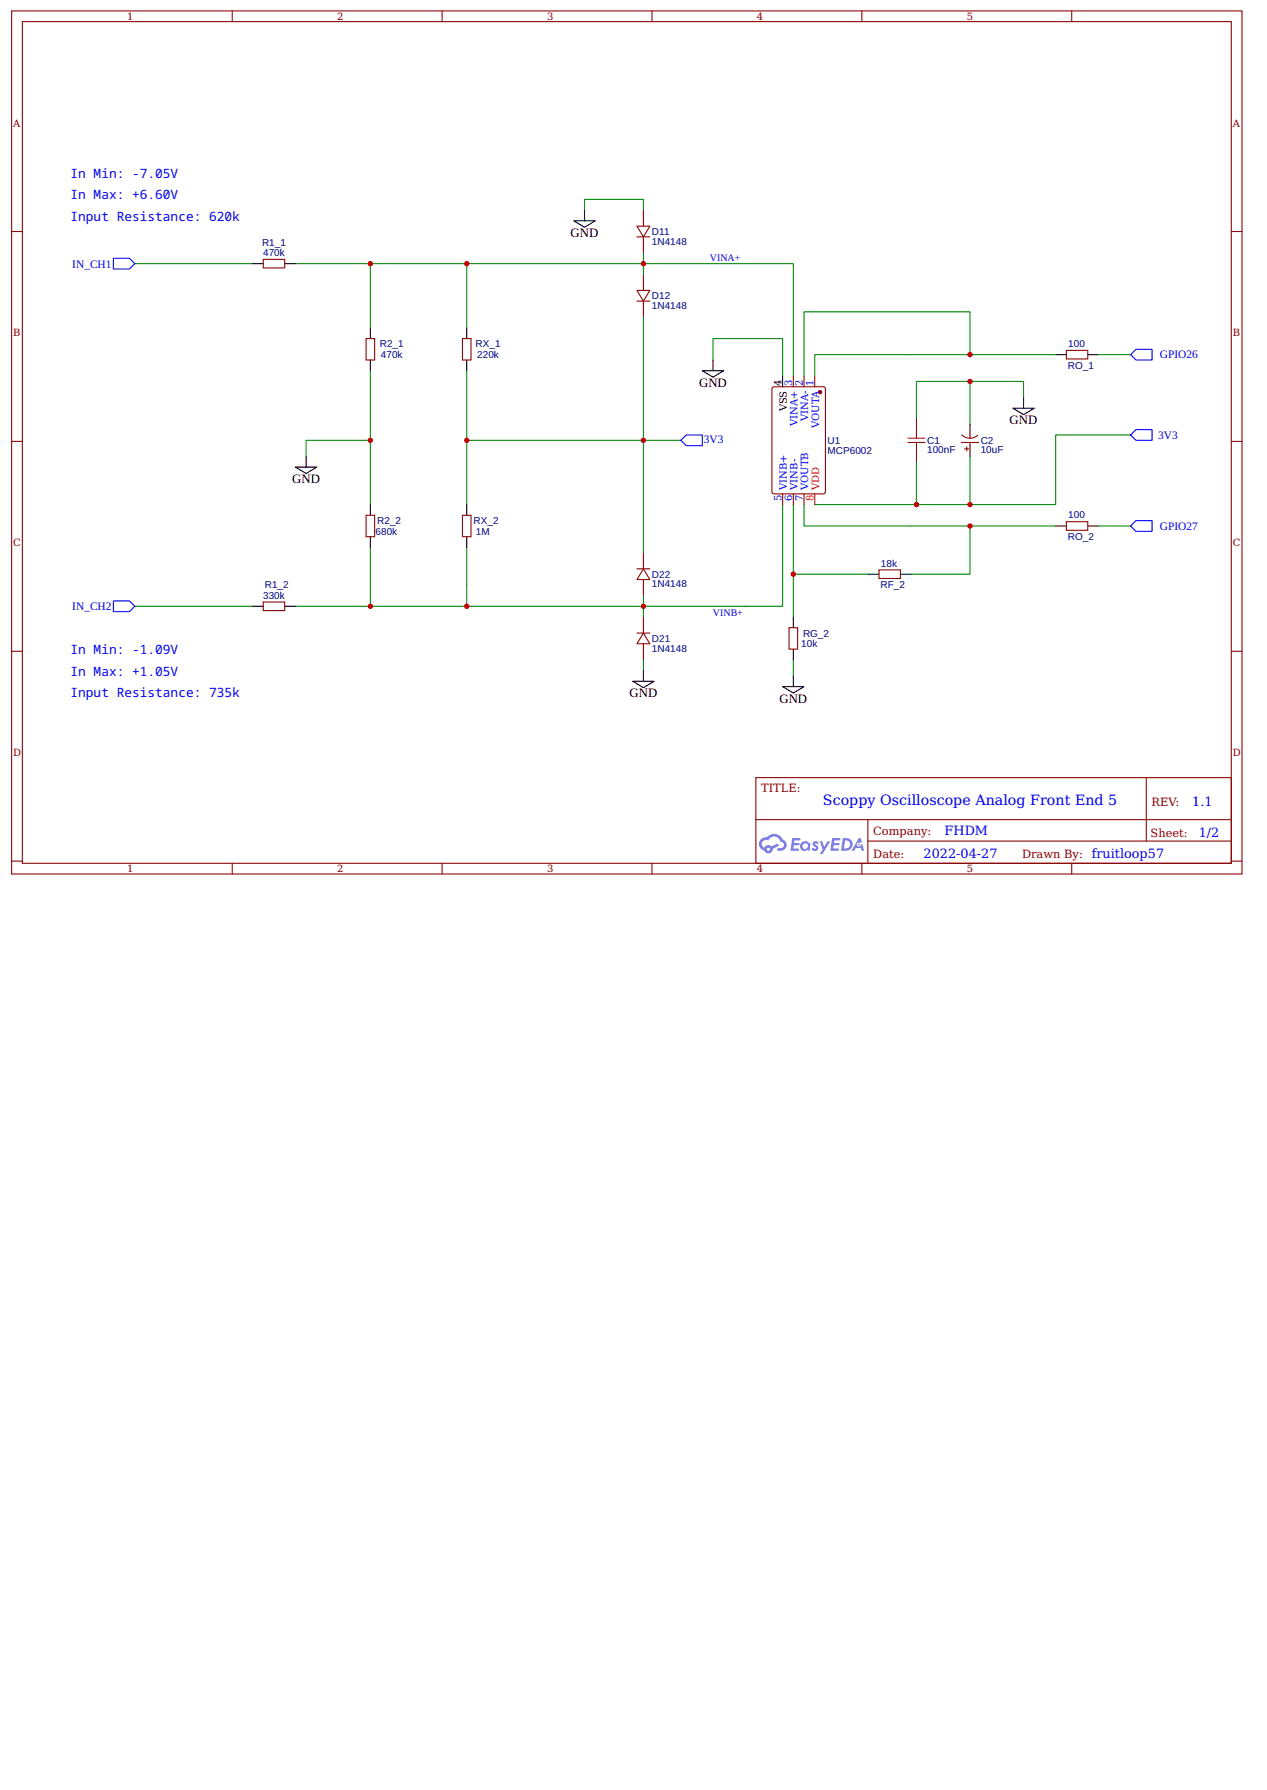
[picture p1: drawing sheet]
<svg xmlns="http://www.w3.org/2000/svg" width="210mm" height="297mm" viewBox="0 0 210 297" stroke-linecap="round" stroke-linejoin="round" font-family="sans-serif">
<g fill="none" stroke="#080" stroke-width=".18">
<path d="M97 34.9v-1.8h9.8v1.8M22.4 43.8h19.5M49 43.8h82.6v18.6M61.5 43.8v10.6M77.5 43.8v10.6M106.8 42v3.5M106.8 52.6v39.1M118.3 59.7v-3.5h11.6v6.2M151.2 58.9h-16v3.5M161 58.9v-7.2h-27.6v10.7M61.5 73.1h-10.7v2.6M61.5 61.5v22.2"/>
<path d="M77.5 61.5v22.2M77.5 73.1h35.5M152.1 76.6v7.1M161 63.3v7.1M161 75.7v8M169.9 66v-2.7h-17.8v6.2M187.6 72.2h-12.4v11.5h-40M61.5 90.8v9.8M77.5 90.8v9.8M106.8 98.8v3.6M129.9 83.7v16.9h-80.9M131.6 83.7v11.6h12.5"/>
<path d="M131.6 95.3v7.1M133.4 83.7v3.6h17.8M161 87.3v8h-9.8M22.4 100.6h19.5M106.8 109.5v1.8M131.6 109.5v2.7"/>
</g>
<g fill="none" stroke="#000" stroke-width=".18">
<path d="M95.2 36.6h3.6l-1.8 1.1zM97 34.9v1.7M41.9 43.8h1.8M47.2 43.8h1.8M61.5 54.4v1.8M61.5 59.7v1.8M77.5 54.4v1.8M77.5 59.7v1.8M118.3 59.7v1.8M49 77.5h3.6l-1.8 1.1zM50.8 75.7v1.8M116.5 61.5h3.6l-1.8 1.1z"/>
<path d="M129.9 62.4v1.8M161 70.4v1.8M161 74v1.7M168.1 67.7h3.5l-1.7 1.1zM169.9 66v1.7M61.5 83.7v1.8M61.5 89.1v1.7M77.5 83.7v1.8M77.5 89.1v1.7M144.1 95.3h1.8M149.4 95.3h1.8M41.9 100.6h1.8"/>
<path d="M47.2 100.6h1.8M105 113.1h3.5l-1.7 1zM106.8 111.3v1.8M129.9 113.9h3.5l-1.8 1.1zM131.6 102.4v1.8M131.6 107.7v1.8M131.6 112.2v1.7"/>
</g>
<g fill="none" stroke="#800" stroke-width=".18">
<path d="M1.9 1.8h204.2v143.2h-204.2zM3.7 3.6h200.6v139.7h-200.6zM38.5 1.8v1.8M73.4 1.8v1.8M108.2 1.8v1.8M143 1.8v1.8M177.9 1.8v1.8M1.9 38.4h1.8M105.7 37.5h2.1l-1 1.8zM105.7 39.3h2.1M106.8 34.9v2.6M106.8 39.3v2.7"/>
<path d="M204.3 38.4h1.8M43.7 43h3.5v1.5h-3.5zM60.7 56.2h1.5v3.5h-1.5zM76.7 56.2h1.5v3.5h-1.5zM105.7 48.2h2.1l-1 1.8zM105.7 50h2.1M106.8 45.5v2.7M106.8 50v2.6M1.9 73.2h1.8M128.1 64.4l.4-.2h8.1l.3 .2 .1 17.2-.2 .3-8.3 .1-.4-.2zM131.6 62.4v1.8M133.4 62.4v1.8"/>
<path d="M135.2 62.4v1.8M152.1 69.5v1.8M152.1 74.8v1.8M159.5 73.4h2.9M159.6 72.1a1.91 1.91 0 0 0 2.6 .1M160.1 74.5h.7M160.4 74.1v.7M161 72.2v.5M161 73.4v.6M204.3 73.2h1.8M43.7 99.9h3.5v1.4h-3.5zM60.7 85.5h1.5v3.6h-1.5z"/>
<path d="M76.7 85.5h1.5v3.6h-1.5zM105.7 94.4h2.1M106.8 94.4l1 1.8h-2.1zM106.8 91.7v2.7M106.8 96.2v2.6M129.9 82v1.7M131.6 82v1.7M133.4 82v1.7M145.9 94.6h3.5v1.4h-3.5zM1.9 108.1h1.8M105.7 105.1h2.1M106.8 105.1l1 1.7h-2.1z"/>
<path d="M106.8 102.4v2.7M106.8 106.8v2.7M130.9 104.2h1.5v3.5h-1.5zM204.3 108.1h1.8M125.4 129h78.9v14.3h-78.9zM125.4 136h78.9M144 139.6h60.3M144 136v7.1M190.2 129.1v10.5M1.9 142.9h1.8M38.5 143.3v1.7M73.4 143.3v1.7"/>
<path d="M108.2 143.3v1.7M143 143.3v1.7M177.9 143.3v1.7M204.3 142.9h1.8"/>
</g>
<g fill="#000">
<path d="M117.4 43.6v.3zM117.3 43.8h.3z"/>
<path d="M123.7 100.4v.4zM123.5 100.6h.3z"/>
</g>
<path d="M150.7 73.4h2.8M150.7 72.7h2.8M152.1 71.3v1.4M152.1 73.4v1.4" fill="none" stroke="#a00000" stroke-width=".18"/>
<path d="M18.8 42.9h2.7l.9 .9-.9 .8h-2.7zM187.6 58.9l.9-.9h2.7v1.7h-2.7zM113 73.1l.9-.9h2.6v1.8h-2.6zM188.5 71.3h2.7v1.8h-2.7l-.9-.9zM18.8 99.7h2.7l.9 .9-.9 .9h-2.7zM188.5 86.4h2.7v1.8h-2.7l-.9-.9z" fill="none" stroke="#00f" stroke-width=".18"/>
<circle cx="136.1" cy="65.1" r=".27" fill="#800" stroke="#800" stroke-width=".18"/>
<path d="M135.2 82v1.7" fill="none" stroke="#f00" stroke-width=".18"/>
<g fill="#58f">
<path d="M135 139.7l.4-.1 .2 .1 .3 .1-.2 .3a.22 .22 0 0 0-.2-.2 .22 .22 0 0 0-.3 .2 .73 .73 0 0 1 .5 1l-.6 .1-.5-.3 .3-.3 .4 .3 .1-.2a.89 .89 0 0 1-.5-.8z"/>
<path d="M136.1 139.6h.4l.3 .9 .5-.9h.5l-1.3 2.1h-.4l.4-.7z"/>
<path d="M131.5 139.1h1.3v.3l-.1 .1h-.9v.4h.7l.2 .2-.2 .2h-.8l-.1 .5h.8l.1 .1v.2l-1.3 .1z"/>
<path d="M138.1 139.1h1.3l.1 .2-.2 .2h-.8l-.1 .4h.8l.1 .2-.2 .2h-.8v.5h.7l.2 .1v.2l-1.4 .1z"/>
<path d="M142.5 139.1h.4l.1 .6-.3 .2a.35 .35 0 0 0-.5 .1 .35 .35 0 0 0 .2 .5 .35 .35 0 0 0 .5-.3l.2-.1 .3 1.1h-.4l-.1-.5h-.9l-.2 .5h-.5z"/>
<path d="M139.9 139.1l-.3 2.1h.7a1.06 1.06 0 0 0 1.2-1.1 1.06 1.06 0 0 0-1.3-1zM140.2 139.5a.72 .72 0 0 1 .9 .8 .72 .72 0 0 1-1.1 .5z"/>
<path d="M133 139.9a.78 .78 0 0 0-.1 1.1 .78 .78 0 0 0 1.1 0l.3 .2 .2-1.2-.3-.1a.76 .76 0 0 0-1.2 0zM133.1 140.4a.5 .5 0 0 1 1 0 .5 .5 0 0 1-1 0z"/>
<path d="M126.3 139.3a1.1 1.1 0 0 0 .5 1.8 .72 .72 0 0 0 .9 .5 .72 .72 0 0 0 .5-.7l1-.5-.2-.4-.9 .5a.74 .74 0 0 0-1.3 .2 .7 .7 0 0 1-.3-1 .7 .7 0 0 1 1-.2 1.07 1.07 0 0 1 1.1-.7 1.07 1.07 0 0 1 .9 .9 .57 .57 0 0 1 .6 .7 .57 .57 0 0 1-.8 .3l-.2 .1v.3a1 1 0 0 0 1.3-.5 1 1 0 0 0-.6-1.3 1.57 1.57 0 0 0-2.6-.4l-.4 .1zM127.2 140.9a.3 .3 0 0 1 .6 0 .3 .3 0 0 1-.6 0z"/>
<circle cx="142.5" cy="140.1" r=".13"/>
</g>
<path d="M175.2 58.9h1.8M180.5 58.9h1.8M175.2 87.3h1.8M180.5 87.3h1.8" fill="none" stroke="#000" stroke-width=".18"/>
<path d="M177 58.1h3.5v1.5h-3.5zM177 86.6h3.5v1.4h-3.5z" fill="none" stroke="#800" stroke-width=".18"/>
<path d="M151.2 58.9h24M182.3 58.9h5.3M151.2 87.3h24M182.3 87.3h5.3" fill="none" stroke="#080" stroke-width=".18"/>
<g fill="#c00">
<circle cx="131.6" cy="95.3" r=".44"/>
<circle cx="161" cy="87.3" r=".44"/>
<circle cx="61.5" cy="73.1" r=".44"/>
<circle cx="61.5" cy="100.6" r=".44"/>
<circle cx="77.5" cy="73.1" r=".44"/>
<circle cx="106.8" cy="73.1" r=".44"/>
<circle cx="77.5" cy="43.7" r=".44"/>
<circle cx="161" cy="58.9" r=".44"/>
<circle cx="161" cy="83.7" r=".44"/>
<circle cx="152.1" cy="83.7" r=".44"/>
<circle cx="161" cy="63.3" r=".44"/>
<circle cx="77.5" cy="100.6" r=".44"/>
<circle cx="106.8" cy="100.6" r=".44"/>
<circle cx="106.8" cy="43.7" r=".44"/>
<circle cx="61.5" cy="43.7" r=".44"/>
</g>
<text font-size="2.4" fill="#00f" x="136.6" y="133.6">Scoppy Oscilloscope Analog Front End 5</text>
<g font-size="2.1" fill="#00f">
<text x="11.7" y="29.5">In Min: -7.05V</text>
<text x="11.7" y="33.1">In Max: +6.60V</text>
<text x="11.7" y="36.6">Input Resistance: 620k</text>
<text x="11.7" y="112.2">In Max: +1.05V</text>
<text x="11.7" y="108.6">In Min: -1.09V</text>
<text x="11.7" y="115.7">Input Resistance: 735k</text>
<text x="197.9" y="133.7">1.1</text>
<text x="153.3" y="142.5">2022-04-27</text>
<text x="156.7" y="138.5">FHDM</text>
<text x="198.9" y="138.9">1/2</text>
</g>
<g font-size="2.1">
<text x="94.7" y="39.3">GND</text>
<text x="116" y="64.2">GND</text>
<text x="167.5" y="70.4">GND</text>
<text x="48.5" y="80.2">GND</text>
<text x="104.5" y="115.7">GND</text>
<text x="129.3" y="116.6">GND</text>
</g>
<g font-size="1.9" fill="#00f">
<text x="12" y="44.4">IN_CH1</text>
<text x="192.5" y="59.5">GPIO26</text>
<text x="116.8" y="73.4">3V3</text>
<text x="192.2" y="72.8">3V3</text>
<text x="192.5" y="87.9">GPIO27</text>
<text x="12" y="101.2">IN_CH2</text>
</g>
<g font-size="1.9" fill="#800">
<text x="126.3" y="131.4">TITLE:</text>
<text x="191.1" y="133.7">REV:</text>
<text x="144.9" y="142.4">Date:</text>
<text x="144.9" y="138.5">Company:</text>
<text x="169.6" y="142.4">Drawn By: fruitloop57</text>
<text x="190.9" y="138.8">Sheet:</text>
</g>
<g font-size="1.7" fill="#800">
<text x="21.1" y="3.3">1</text>
<text x="56" y="3.3">2</text>
<text x="90.8" y="3.3">3</text>
<text x="125.6" y="3.3">4</text>
<text x="160.4" y="3.3">5</text>
<text x="2.2" y="21">A</text>
<text x="204.6" y="21">A</text>
<text x="2.2" y="55.8">B</text>
<text x="204.6" y="55.8">B</text>
<text x="2.2" y="90.7">C</text>
<text x="204.6" y="90.7">C</text>
<text x="2.2" y="125.5">D</text>
<text x="204.6" y="125.5">D</text>
<text x="21.1" y="144.8">1</text>
<text x="56" y="144.8">2</text>
<text x="90.8" y="144.8">3</text>
<text x="125.6" y="144.8">4</text>
<text x="160.4" y="144.8">5</text>
</g>
<g font-size="1.7" fill="#000080">
<text x="43.5" y="40.8">R1_1</text>
<text x="108.2" y="40.6">1N4148</text>
<text x="108.2" y="39">D11</text>
<text x="43.7" y="42.6">470k</text>
<text x="108.2" y="51.3">1N4148</text>
<text x="108.2" y="49.6">D12</text>
<text x="63" y="57.7">R2_1</text>
<text x="63.2" y="59.4">470k</text>
<text x="78.9" y="57.7">RX_1</text>
<text x="79.2" y="59.4">220k</text>
<text x="177.3" y="57.6">100</text>
<text x="177.2" y="61.2">RO_1</text>
<text x="137.3" y="75.3">MCP6002</text>
<text x="137.3" y="73.6">U1</text>
<text x="153.9" y="75.2">100nF</text>
<text x="153.9" y="73.6">C1</text>
<text x="162.7" y="75.2">10uF</text>
<text x="162.7" y="73.6">C2</text>
<text x="62.3" y="88.8">680k</text>
<text x="62.6" y="87">R2_2</text>
<text x="78.6" y="87">RX_2</text>
<text x="79" y="88.8">1M</text>
<text x="177.2" y="89.6">RO_2</text>
<text x="177.3" y="86">100</text>
<text x="108.2" y="95.8">D22</text>
<text x="146.2" y="94">18k</text>
<text x="43.7" y="99.4">330k</text>
<text x="43.9" y="97.6">R1_2</text>
<text x="108.2" y="97.5">1N4148</text>
<text x="146.1" y="97.6">RF_2</text>
<text x="108.2" y="106.5">D21</text>
<text x="133" y="107.4">10k</text>
<text x="133.3" y="105.6">RG_2</text>
<text x="108.2" y="108.1">1N4148</text>
</g>
<g font-size="1.7" fill="#00f">
<text x="117.8" y="43.3">VINA+</text>
<text x="131.5" y="64.1" transform="rotate(-90 131.5 64.1)">3</text>
<text x="133.2" y="64.1" transform="rotate(-90 133.2 64.1)">2</text>
<text x="135" y="64.1" transform="rotate(-90 135 64.1)">1</text>
<text x="132.4" y="70.7" transform="rotate(-90 132.4 70.7)">VINA+</text>
<text x="134.1" y="69.9" transform="rotate(-90 134.1 69.9)">VINA-</text>
<text x="135.9" y="71" transform="rotate(-90 135.9 71)">VOUTA</text>
<text x="129.7" y="83.1" transform="rotate(-90 129.7 83.1)">5</text>
<text x="130.6" y="81.3" transform="rotate(-90 130.6 81.3)">VINB+</text>
<text x="131.5" y="83.1" transform="rotate(-90 131.5 83.1)">6</text>
<text x="132.4" y="81.3" transform="rotate(-90 132.4 81.3)">VINB-</text>
<text x="133.2" y="83.1" transform="rotate(-90 133.2 83.1)">7</text>
<text x="134.1" y="81.3" transform="rotate(-90 134.1 81.3)">VOUTB</text>
<text x="118.3" y="102.2">VINB+</text>
</g>
<g font-size="1.7">
<text x="129.7" y="64.1" transform="rotate(-90 129.7 64.1)">4</text>
<text x="130.6" y="68.3" transform="rotate(-90 130.6 68.3)">VSS</text>
</g>
<g font-size="1.7" fill="#f00">
<text x="135" y="83.1" transform="rotate(-90 135 83.1)">8</text>
<text x="135.9" y="81.3" transform="rotate(-90 135.9 81.3)">VDD</text>
</g>
</svg>
